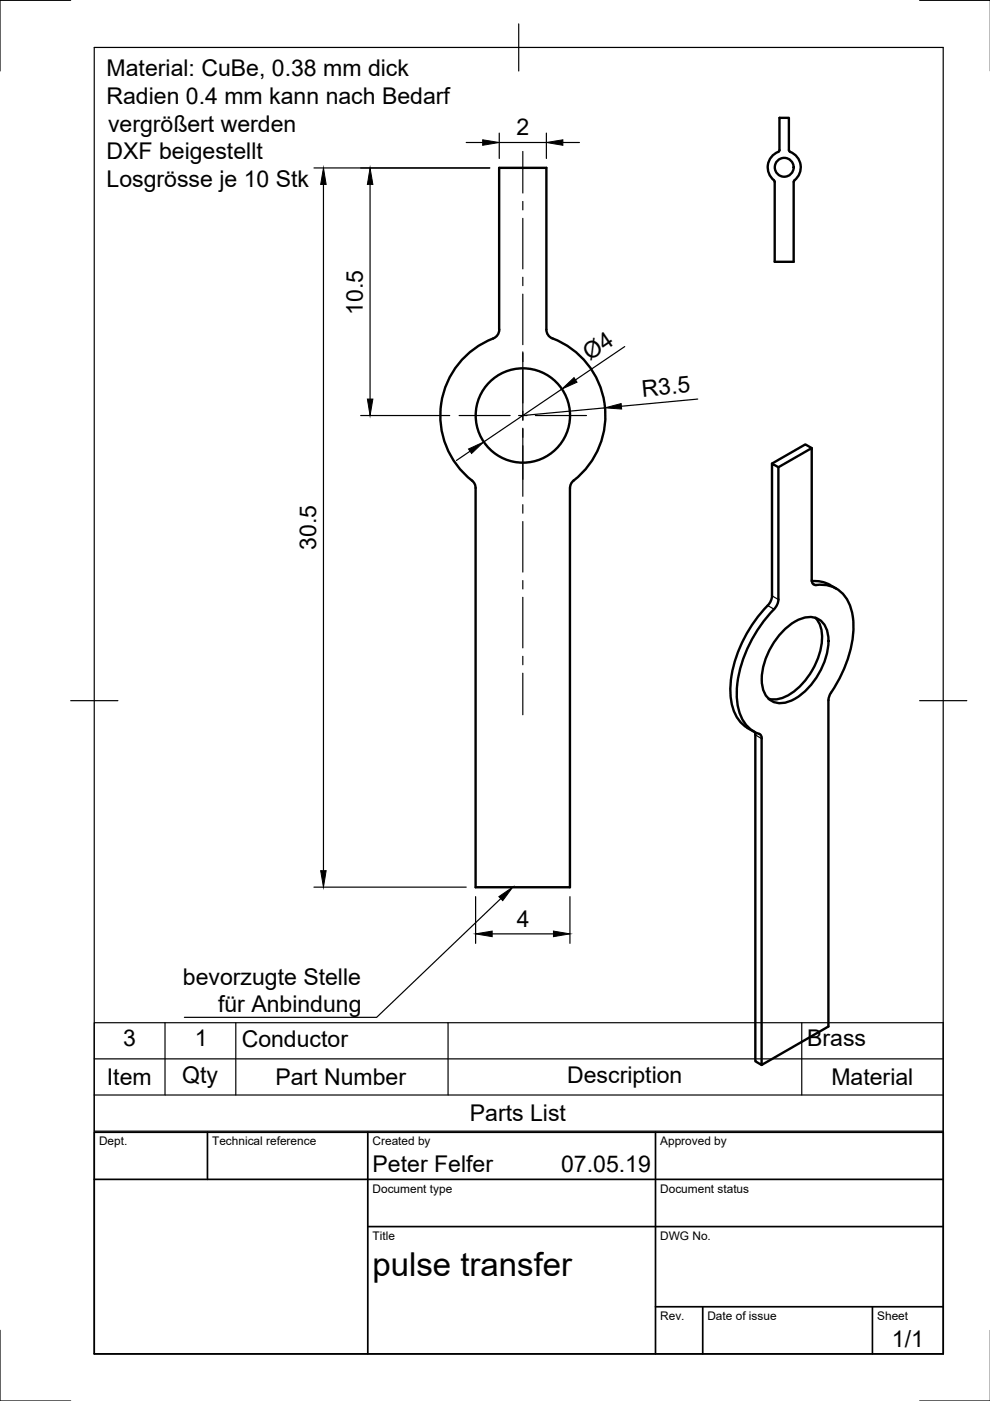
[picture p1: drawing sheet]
<svg xmlns="http://www.w3.org/2000/svg" width="210mm" height="297mm" viewBox="0 0 210 297" stroke-linecap="round" stroke-linejoin="round" font-family="sans-serif">
<!-- layer: Visible -->
<g fill="none" stroke="#000" stroke-width=".51">
<path d="M105.8 35.6h10v34.3a1.96 1.96 0 0 0 1.3 1.8 17.5 17.5 0 0 1 4.3 30.4l-.4 .6-.2 .8v84.6h-20v-84.6l-.1-.8a3.8 3.8 0 0 0-1.6-1.7 17.6 17.6 0 0 1 5.9-29.5 1.91 1.91 0 0 0 .8-1.6zM164.1 38.3l.2 .3v16.9h4v-16.9l.1-.3M165 32.2a3.5 3.5 0 0 0-.9 6M167.3 31.8v-6.8h-2v6.8l-.3 .4M167.3 31.8l.2 .4M167.5 32.2a3.5 3.5 0 0 1 .9 6M165 99.1l-1.3-.8v28l-.2 .9a5.3 5.3 0 0 1-1.6 2.1 27 27 0 0 0-7 17.9 8.5 8.5 0 0 0 4.9 7.9M165 99.1l7.1-4.1v28a.85 .85 0 0 0 .9 1 6.6 6.6 0 0 1 7.6 5.6 22 22 0 0 1-2.9 14.8l-.7 1.2a5.1 5.1 0 0 0-1.3 2.8l-.1 69.2-14.1 8.2M165 99.1v28l-.1 .8-.8 1.2M172.1 95l-1.3-.8-7.1 4.1M164.1 129.2a27.5 27.5 0 0 0-7.9 18.3 8.6 8.6 0 0 0 3.9 7.8l.9 .3a.92 .92 0 0 1 .5 1M165.8 134a9.1 9.1 0 0 1 5.8-3.2 3.9 3.9 0 0 1 4 3.9 15 15 0 0 1-8.1 13.9 4 4 0 0 1-5.9-3.4 15 15 0 0 1 4.2-11.2z"/>
<path d="M172.1 123.2a7.5 7.5 0 0 1 5.2 1.6M172.8 131a6.6 6.6 0 0 1 1.3 6.3 15.4 15.4 0 0 1-7.7 10.5 5 5 0 0 1-3.4 .3M160 155.2l.1 .6v69.2l1.4 .8v-69.2"/>
<circle cx="166.3" cy="35.5" r="2"/>
<circle cx="110.9" cy="88.1" r="10"/>
</g>
<!-- layer: Visible Narrow -->
<path d="M162.8 128.4l1.3 .8M163.7 126.3l1.3 .8M172.2 123.6l.8 .4M160.1 155.8l1.4 .8" fill="none" stroke="#000" stroke-width=".25"/>
<!-- layer: Border -->
<path d="M15 .1h-15v15M20 10.1h180v276.9h-180zM110 5.1v10M195 .1h15M15 148.6h10M195 148.6h10M0 282.1v14.9h15M195 297h15" fill="none" stroke="#000" stroke-width=".25"/>
<!-- layer: TitleBlock -->
<path d="M20 240.1h180v46.9h-180zM20 250h180M44 240.1v9.9M78 240.1v46.9M139 240.1v46.9M78 260.1h122M139 277.1h61M149 277.1v9.9M185 277.1v9.9" fill="none" stroke="#000" stroke-width=".36"/>
<!-- layer: Smart Centers -->
<g fill="none" stroke="#000" stroke-width=".25">
<path d="M110.8 32.1v8.8M110.8 42.7v1.8M110.8 46.3v10.7M110.8 58.8v1.8M110.8 62.4v10.7M110.8 74.6v14.5M97.3 88.1h10.9M110 88.1h1.7M110.8 90.8v14.4M113.5 88.1h10.9M110.8 107v1.8M110.8 110.6v10.7"/>
<path d="M110.8 123.1v1.8M110.8 126.6v10.8M110.8 139.2v1.7M110.8 142.7v8.8"/>
</g>
<!-- layer: FD_Dimensions -->
<g fill="none" stroke="#000" stroke-width=".25">
<path d="M66.6 35.6h37.2M68.6 39.1v145.5M78.5 39.1v45.5M98.8 30.2h3.5M105.9 28.2v5.4M105.9 30.2h9.9M115.8 28.2v5.4M119.3 30.2h3.6M132.5 73.5l-10.5 7M76.5 88.1h18.9M99.7 95.7l-2.9 1.9M119.1 82.5l-16.5 11.2"/>
<path d="M128.3 86.5l-17.5 1.6M147.9 84.6l-16.1 1.5M66.6 188.1h32.2M100.8 190.1v9.9M104.4 198h12.9M120.8 190.1v9.9"/>
</g>
<path d="M68.6 35.6l.6 3.5h-1.2zM78.5 35.6l.6 3.5h-1.2zM102.3 29.6l3.6 .6-3.6 .6zM115.8 30.2l3.5-.6v1.2zM77.9 84.6h1.2l-.6 3.5zM99.3 95.2l3.3-1.5-2.6 2.4zM119.1 82.5l2.6-2.4 .6 .9zM128.3 86.5l3.4-.9 .1 1.1zM68 184.6h1.2l-.6 3.5zM100.8 198l3.6-.6v1.2zM117.3 197.4l3.5 .6-3.5 .6z" fill="#000" stroke="#000" stroke-width=".21"/>
<!-- layer: Parts Lists -->
<path d="M20 216.8h180v23h-180zM35 216.8v15.4M50 216.8v15.4M95 216.8v15.4M170 216.8v15.4M20 232.2h180M20 224.5h180" fill="none" stroke="#000" stroke-width=".25"/>
<!-- layer: Leaders -->
<path d="M105.8 190.1l2.9-2-2.1 2.9z" fill="#000" stroke="#000" stroke-width=".21"/>
<path d="M106.2 190.5l-26.3 25.2h-40.8" fill="none" stroke="#000" stroke-width=".25"/>
<text font-size="7" x="79" y="270.6">pulse transfer</text>
<g font-size="4.9">
<text x="22.6" y="16.2">Material: CuBe, 0.38 mm dick</text>
<text x="22.6" y="22">Radien 0.4 mm kann nach Bedarf</text>
<text x="22.9" y="27.9">vergrößert werden</text>
<text x="109.5" y="28.7">2</text>
<text x="22.6" y="33.8">DXF beigestellt</text>
<text x="22.6" y="39.7">Losgrösse je 10 Stk</text>
<text x="76.9" y="66.8" transform="rotate(-90 76.9 66.8)">10.5</text>
<text x="125.1" y="76.5" transform="rotate(-34 125.1 76.5)">Ø4</text>
<text x="136.2" y="84.1" transform="rotate(-5 136.2 84.1)">R3.5</text>
<text x="67" y="116.6" transform="rotate(-90 67 116.6)">30.5</text>
<text x="109.6" y="196.5">4</text>
<text x="38.8" y="208.8">bevorzugte Stelle</text>
<text x="46.2" y="214.7">für Anbindung</text>
<text x="26.1" y="221.9">3</text>
<text x="41.3" y="221.9">1</text>
<text x="51.2" y="221.9">Conductor</text>
<text x="171.1" y="221.8">Brass</text>
<text x="22.7" y="230">Item</text>
<text x="38.6" y="229.6">Qty</text>
<text x="58.4" y="230">Part Number</text>
<text x="120.2" y="229.6">Description</text>
<text x="176.3" y="230">Material</text>
<text x="99.6" y="237.7">Parts List</text>
<text x="79" y="248.5">Peter Felfer</text>
<text x="119" y="248.5">07.05.19</text>
<text x="189.1" y="285.7">1/1</text>
</g>
<g font-size="2.5">
<text x="21" y="242.9">Dept.</text>
<text x="45" y="242.9">Technical reference</text>
<text x="79" y="242.9">Created by</text>
<text x="140" y="242.9">Approved by</text>
<text x="79" y="252.8">Document type</text>
<text x="140" y="252.8">Document status</text>
<text x="79" y="262.9">Title</text>
<text x="140" y="262.9">DWG No.</text>
<text x="140" y="279.9">Rev.</text>
<text x="150" y="279.9">Date of issue</text>
<text x="186" y="279.9">Sheet</text>
</g>
</svg>
